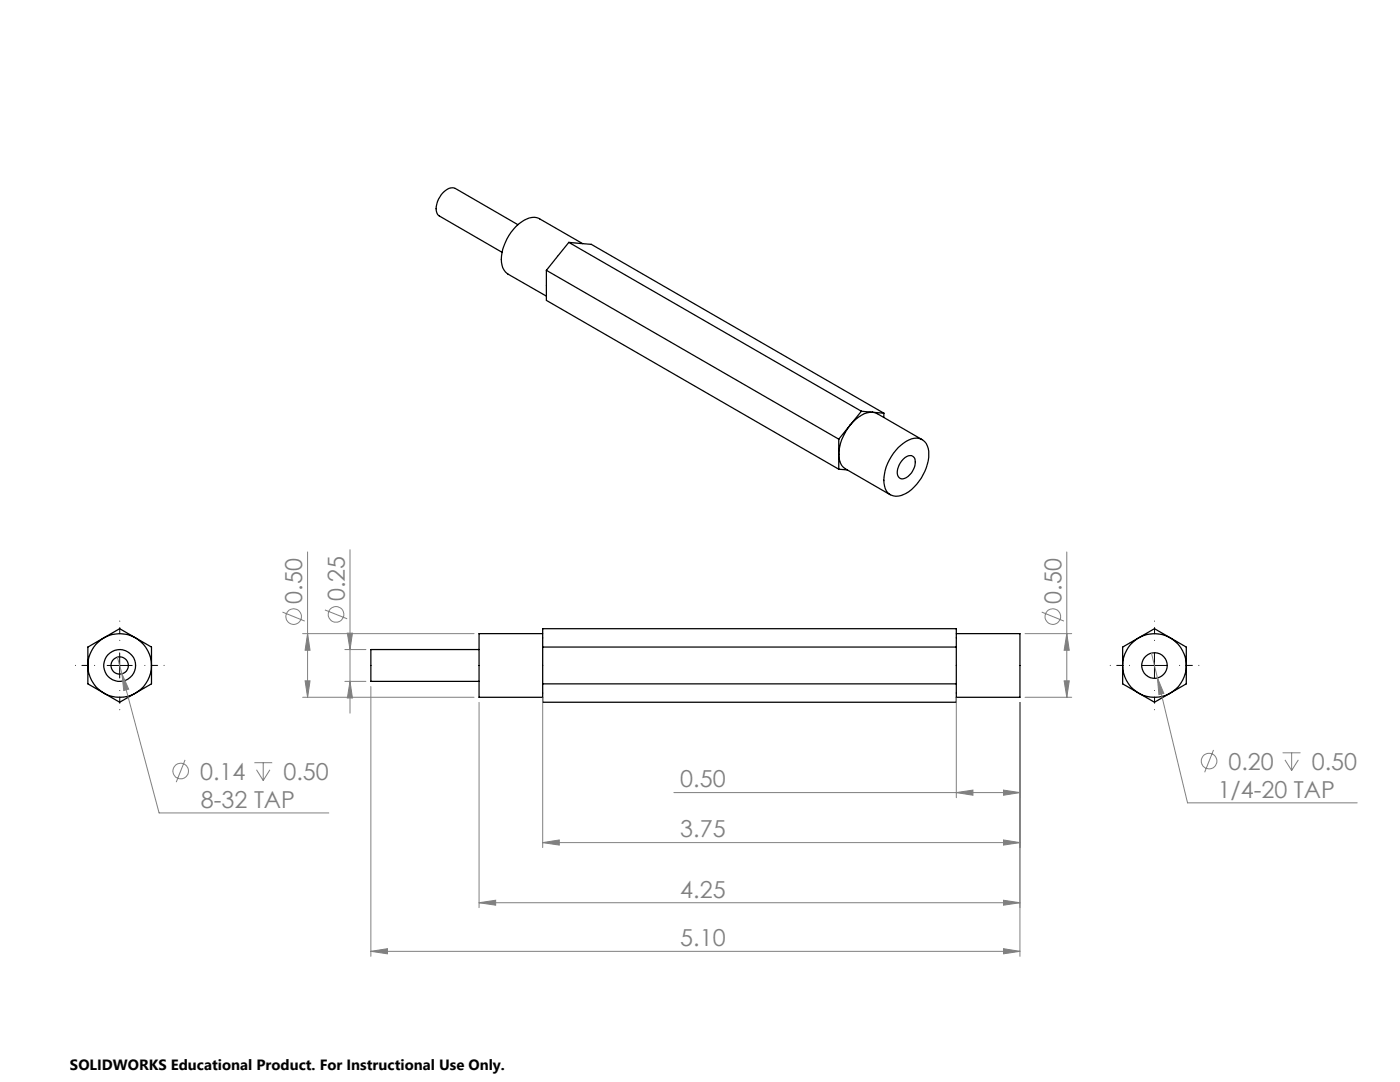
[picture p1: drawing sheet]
<svg xmlns="http://www.w3.org/2000/svg" width="279mm" height="216mm" viewBox="0 0 279 216" stroke-linecap="round" stroke-linejoin="round" font-family="sans-serif">
<g fill="none" stroke="#000" stroke-width=".25">
<path d="M103.4 44.8l-12.5-7.2a2.41 2.41 0 0 0-2.8 1.2 3.5 3.5 0 0 0-.6 4.2l12.7 7.3M109 53.9l58.4 33.7M109 53.9v6l58.4 33.7M113.5 48.4l-4.5 5.5M113.5 48.4l58.4 33.7M113.5 48.4l4.5 .4 58.4 33.6M116.3 48.6l-8.6-4.9a3.4 3.4 0 0 0-3.7 .6 9.5 9.5 0 0 0-3.8 8.6 2.88 2.88 0 0 0 1.2 1.8l7.6 4.4M167.4 87.6v6M167.4 93.6l1.7 .2M171.9 82.1l-4.5 5.5M171.9 82.1l2.2 .2M174.1 82.3l1 .3 8.9 5.1"/>
<path d="M174.1 82.3a6.2 6.2 0 0 0-4.9 3.2 8.5 8.5 0 0 0-1.6 6.4 2.43 2.43 0 0 0 1.1 1.7l9 5.1M174.1 82.3l2.3 .1M176.4 82.4v.9M179.3 89.3a5 5 0 0 1 4.1-1.8 2.78 2.78 0 0 1 1.9 3.1 9.4 9.4 0 0 1-5.5 8.3 2.52 2.52 0 0 1-3.4-2.5 9.3 9.3 0 0 1 2.9-7.1zM180.3 91.6a1.35 1.35 0 0 1 2.3-.1 3.5 3.5 0 0 1-2.6 4.1 1.53 1.53 0 0 1-.7-2.4l.4-.9zM17.5 129.1l6.4-3.7 6.3 3.7v7.4l-6.3 3.6-6.4-3.6zM95.6 129.6h-21.6v6.4h21.6M108.3 126.4h-12.7v12.7h12.7M108.3 136.5h82.6M108.3 129.1h82.6M108.3 125.4h82.6v14.7h-82.6zM190.9 126.4h12.7v12.7h-12.7"/>
<path d="M224 129.1l6.4-3.7 6.3 3.7v7.4l-6.3 3.6-6.4-3.6z"/>
<circle cx="23.9" cy="132.8" r="3.2"/>
<circle cx="23.9" cy="132.8" r="1.72"/>
<circle cx="23.9" cy="132.8" r="6.3"/>
<circle cx="230.4" cy="132.8" r="2.54"/>
<circle cx="230.4" cy="132.8" r="6.4"/>
</g>
<g fill="none" stroke="#808080" stroke-width=".2">
<path d="M61.4 110.1v29M69.9 109.7v32.6M212.9 110.1v29M23.4 131.1l.9 3.4M24.3 134.5l1.4 3-1 .3zM24.3 134.5l7.5 27.7h33.8M56.4 122.1l4.4 1.8M60.4 139.1h34.2M60.4 126.4h34.2M60.9 135.9h1l-.5 3.2zM61.4 126.4l.5 3.4h-1zM64.8 121.7l4.5 1.8"/>
<path d="M68.8 129.6h4.2M68.8 136h4.2M69.3 126.3h1l-.5 3.3zM69.8 136l.5 3.3h-1zM74 137v53.8M108.3 139.3v29.8M190.9 139.3v19.9M204.6 139.1h9.3M204.6 126.4h9.3M207.9 122.1l4.4 1.8M212.4 135.9h1l-.5 3.2zM212.9 126.4l.5 3.4h-1z"/>
<path d="M229.8 130.3l7.2 29.9h33.9M231 135.3l1.3 3.1-1 .2zM36.9 151.6l-1.7 4.5M50.8 152.2h3.5M51.2 153.6l1.3 2.2M52.5 152.2v3.6M53.9 153.6l-1.4 2.2M95.6 140.2v40.9M134.5 158.2h69.1M190.9 158.2l3.3-.5v1zM200.3 157.7l3.3 .5-3.3 .5zM203.6 140.2v50.6"/>
<path d="M242.2 149.6l-1.8 4.5M256 150.2h3.5M256.4 151.6l1.4 2.1M257.8 150.2v3.5M259.1 151.6l-1.3 2.1M108.3 168.1l3.3-.5v1zM108.3 168.1h95.3M200.3 167.6l3.3 .5-3.3 .5zM200.3 179.6l3.3 .5-3.3 .5zM74 189.8l3.3-.5v1zM74 189.8h129.6M95.6 180.1l3.3-.5v1z"/>
<path d="M95.6 180.1h108M200.3 189.3l3.3 .5-3.3 .5z"/>
<circle cx="58.6" cy="123" r="1.56"/>
<circle cx="67.1" cy="122.6" r="1.55"/>
<circle cx="210.1" cy="123" r="1.55"/>
<circle cx="36" cy="153.9" r="1.56"/>
<circle cx="241.3" cy="151.9" r="1.55"/>
</g>
<path d="M18.9 132.8h-3.8M23.9 127.8v-3.9M23.9 137.8v3.8M28.9 132.8h3.9M225.4 132.8h-3.8M230.4 127.8v-3.9M230.4 137.8v3.8M235.4 132.8h3.9" fill="none" stroke="#000" stroke-width=".2" stroke-dasharray="15.2 1.3 1.3 1.3" stroke-dashoffset="15.2"/>
<path d="M21.4 132.8h5M23.9 130.3v5M227.9 132.8h5M230.4 130.3v5" fill="none" stroke="#000" stroke-width=".2"/>
<g fill="#808080">
<path d="M200.3 167.6l3.3 .5-3.3 .5zM108.3 168.1l3.3-.5v1zM200.3 179.6l3.3 .5-3.3 .5zM95.6 180.1l3.3-.5v1z"/>
<path d="M74 189.8l3.3-.5v1zM200.3 189.3l3.3 .5-3.3 .5zM190.9 158.2l3.3-.5v1zM200.3 157.7l3.3 .5-3.3 .5zM231 135.3l.3 3.3 1-.2zM24.3 134.5l.4 3.3 1-.3z"/>
<path d="M212.4 135.9h1l-.5 3.2zM212.9 126.4l.5 3.4h-1z"/>
<path d="M61.4 126.4l.5 3.4h-1zM60.9 135.9h1l-.5 3.2zM69.3 126.3h1l-.5 3.3zM69.8 136l.5 3.3h-1z"/>
</g>
<g font-size="4.7" fill="#808080">
<text x="60.3" y="120.4" transform="rotate(-90 60.3 120.4)">0.50</text>
<text x="68.8" y="120" transform="rotate(-90 68.8 120)">0.25</text>
<text x="211.8" y="120.4" transform="rotate(-90 211.8 120.4)">0.50</text>
<text x="39.9" y="155.6">0.14</text>
<text x="56.6" y="155.6">0.50</text>
<text x="245.2" y="153.6">0.20</text>
<text x="261.8" y="153.6">0.50</text>
<text x="40.1" y="161.2">8-32 TAP</text>
<text x="135.8" y="157.1">0.50</text>
<text x="243" y="159.2">1/4-20 TAP</text>
<text x="135.8" y="167.1">3.75</text>
<text x="135.8" y="179.1">4.25</text>
<text x="135.8" y="188.8">5.10</text>
</g>
<text font-size="3" x="14" y="213.5">SOLIDWORKS Educational Product. For Instructional Use Only.</text>
</svg>
